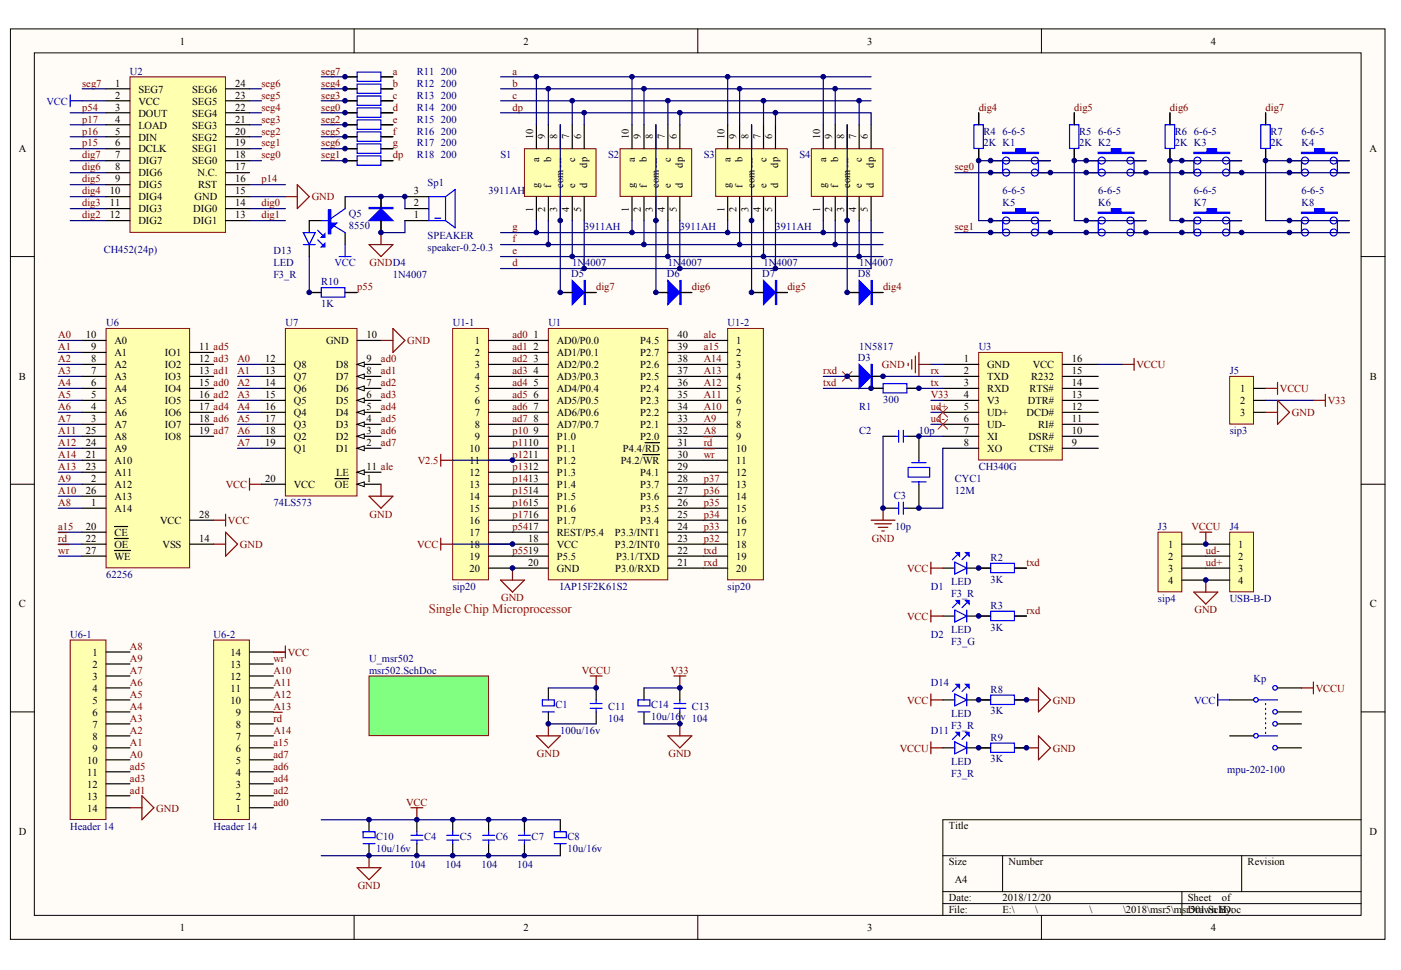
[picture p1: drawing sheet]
# Altium schematic sheet msr501.SchDoc
size A4

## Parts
C1  100u/16v  [rb.1/.2]
C2  value 10p  [CAP010805]  (hidden comment: CAP)
C3  value 10p  [CAP010805]  (hidden comment: CAP)
C4  104  [CAP010805]
C5  104  [CAP010805]
C6  104  [CAP010805]
C7  104  [CAP010805]
C8  value 10u/16v  [rb.1/.2]  (hidden comment: 100u/16v)
C10  value 10u/16v  [rb.1/.2]  (hidden comment: 100u/16v)
C11  104  [CAP010805]
C13  104  [CAP010805]
C14  10u/16v  [rb.1/.2]
CYC1  value 12M  [cyc-rad]  (hidden comment: 12Mhz)
D1  LED  value F3_R  [led-3]
D2  LED  value F3_G  [led-3]
D3  value 1N5817  [smc03]  (hidden comment: sma03)
D4  value 1N4007  [smc03]  (hidden comment: sma03)
D5  value 1N4007  [smc03]  (hidden comment: sma03)
D6  value 1N4007  [smc03]  (hidden comment: sma03)
D7  value 1N4007  [smc03]  (hidden comment: sma03)
D8  value 1N4007  [smc03]  (hidden comment: sma03)
D11  LED  value F3_R  [led-3]
D13  LED  value F3_R  [led-3]
D14  LED  value F3_R  [led-3]
J3  value sip4  [SIP4]  (hidden comment: USB-a)
J4  value USB-B-D  [USB_b]
J5  value sip3  [SIP3]  (hidden comment: CON3)
K1  6-6-5  [pb6_6]
K2  6-6-5  [pb6_6]
K3  6-6-5  [pb6_6]
K4  6-6-5  [pb6_6]
K5  6-6-5  [pb6_6]
K6  6-6-5  [pb6_6]
K7  6-6-5  [pb6_6]
K8  6-6-5  [pb6_6]
Kp  value mpu-202-100  [DPDT-6]  (hidden comment: SW-DPDT)
Q5  8550  [to-92a]
R1  value 300  [a038050]  (hidden comment: Res2)
R2  value 3K  [a038050]  (hidden comment: Res2)
R3  value 3K  [a038050]  (hidden comment: Res2)
R4  value 2K  [a038050]  (hidden comment: Res2)
R5  value 2K  [a038050]  (hidden comment: Res2)
R6  value 2K  [a038050]  (hidden comment: Res2)
R7  value 2K  [a038050]  (hidden comment: Res2)
R8  value 3K  [a038050]  (hidden comment: Res2)
R9  value 3K  [a038050]  (hidden comment: Res2)
R10  value 1K  [a038050]  (hidden comment: Res2)
R11  value 200  [a038050]  (hidden comment: Res2)
R12  value 200  [a038050]  (hidden comment: Res2)
R13  value 200  [a038050]  (hidden comment: Res2)
R14  value 200  [a038050]  (hidden comment: Res2)
R15  value 200  [a038050]  (hidden comment: Res2)
R16  value 200  [a038050]  (hidden comment: Res2)
R17  value 200  [a038050]  (hidden comment: Res2)
R18  value 200  [a038050]  (hidden comment: Res2)
S1  3911AH  [LED10s]
S2  3911AH  [LED10s]
S3  3911AH  [LED10s]
S4  3911AH  [LED10s]
Sp1  SPEAKER  value speaker-0.2-0.3  [sp0.23]
U1  value IAP15F2K61S2  [DIP40]  (hidden comment: 单片机IAP15F2K61S2)
U1-1  value sip20  [HDR1X20]  (hidden comment: Header 20)
U1-2  value sip20  [HDR1X20]  (hidden comment: Header 20)
U2  value CH452(24p)  [dip24]  (hidden comment: CH451)
U3  CH340G  [SOP-16]
U6  62256  [62256]
U6-1  Header 14  [HDR1X14C]
U6-2  Header 14  [HDR1X14C]
U7  value 74LS573  [DIP20]  (hidden comment: DM74LS573N)

## Sub-sheets
U_msr502 = msr502.SchDoc: no entries

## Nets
GND: C1.1 C2.2 C3.2 C4.2 C5.2 C6.2 C7.2 C8.1 C10.1 C11.2 C13.2 C14.1 D4.2 D4.4 J3.4 J4.4 J5.3 R8.1 R8.3 R9.1 R9.3 Sp1.1 U1.20(GND) U1-1.20 U2.15(GND) U3.1(GND) U6.14(VSS) U6-1.14 U7.1(~{OE}) U7.10(GND)
p12: U1.11(P1.2) U1-1.11  [also labelled V2.5]
V33: C13.1 C14.2 J5.2 U3.4(V3)
VCC: C4.1 C5.1 C6.1 C7.1 C8.2 C10.2 D1.1 D2.1 D14.1 Kp.2 Q5.1(E) U1.18(VCC) U1-1.18 U2.2(VCC) U6.28(VCC) U6-2.14 U7.20(VCC)
VCCU: C1.2 C11.1 D11.1 J3.1 J4.1 J5.1 Kp.1 U3.16(VCC)
a: R11.1 R11.3 S1.10(a) S2.10(a) S3.10(a) S4.10(a)
A0: U6.10(A0) U6-1.10 U7.12(Q8)
A1: U6.9(A1) U6-1.9 U7.13(Q7)
A2: U6.8(A2) U6-1.8 U7.14(Q6)
A3: U6.7(A3) U6-1.7 U7.15(Q5)
A4: U6.6(A4) U6-1.6 U7.16(Q4)
A5: U6.5(A5) U6-1.5 U7.17(Q3)
A6: U6.4(A6) U6-1.4 U7.18(Q2)
A7: U6.3(A7) U6-1.3 U7.19(Q1)
A8: U1.32(P2.0) U1-2.9 U6.1(A14) U6-1.1
A9: U1.33(P2.1) U1-2.8 U6.2(A12) U6-1.2
A10: U1.34(P2.2) U1-2.7 U6.26(A13) U6-2.12
A11: U1.35(P2.3) U1-2.6 U6.25(A8) U6-2.11
A12: U1.36(P2.4) U1-2.5 U6.24(A9) U6-2.10
A13: U1.37(P2.5) U1-2.4 U6.23(A11) U6-2.9
A14: U1.38(P2.6) U1-2.3 U6.21(A10) U6-2.7
a15: U1.39(P2.7) U1-2.2 U6.20(~{CE}) U6-2.6
ad0: U1.1(AD0/P0.0) U1-1.1 U6.15(IO4) U6-2.1 U7.9(D8)
ad1: U1.2(AD1/P0.1) U1-1.2 U6.13(IO3) U6-1.13 U7.8(D7)
ad2: U1.3(AD2/P0.2) U1-1.3 U6.16(IO5) U6-2.2 U7.7(D6)
ad3: U1.4(AD3/P0.3) U1-1.4 U6.12(IO2) U6-1.12 U7.6(D5)
ad4: U1.5(AD4/P0.4) U1-1.5 U6.17(IO6) U6-2.3 U7.5(D4)
ad5: U1.6(AD5/P0.5) U1-1.6 U6.11(IO1) U6-1.11 U7.4(D3)
ad6: U1.7(AD6/P0.6) U1-1.7 U6.18(IO7) U6-2.4 U7.3(D2)
ad7: U1.8(AD7/P0.7) U1-1.8 U6.19(IO8) U6-2.5 U7.2(D1)
ale: U1.40(P4.5) U1-2.1 U7.11(LE)
b: R12.1 R12.3 S1.9(b) S2.9(b) S3.9(b) S4.9(b)
c: R13.1 R13.3 S1.7(c) S2.7(c) S3.7(c) S4.7(c)
d: R14.1 R14.3 S1.5(d) S2.5(d) S3.5(d) S4.5(d)
dig0: U2.14(DIG0)
dig1: U2.13(DIG1)
dig2: U2.12(DIG2)
dig3: U2.11(DIG3)
dig4: D8.1 D8.3 R4.2 R4.4 U2.10(DIG4)
dig5: D7.1 D7.3 R5.2 R5.4 U2.9(DIG5)
dig6: D6.1 D6.3 R6.2 R6.4 U2.8(DIG6)
dig7: D5.1 D5.3 R7.2 R7.4 U2.7(DIG7)
dp: R18.1 R18.3 S1.6(dp) S2.6(dp) S3.6(dp) S4.6(dp)
e: R15.1 R15.3 S1.4(e) S2.4(e) S3.4(e) S4.4(e)
f: R16.1 R16.3 S1.2(f) S2.2(f) S3.2(f) S4.2(f)
g: R17.1 R17.3 S1.1(g) S2.1(g) S3.1(g) S4.1(g)
p10: U1.9(P1.0) U1-1.9
p11: U1.10(P1.1) U1-1.10
p13: U1.12(P1.3) U1-1.12
p14: U1.13(P1.4) U1-1.13 U2.16(RST)
p15: U1.14(P1.5) U1-1.14 U2.6(DCLK)
p16: U1.15(P1.6) U1-1.15 U2.5(DIN)
p17: U1.16(P1.7) U1-1.16 U2.4(LOAD)
p32: U1.23(P3.2/INT0) U1-2.18
p33: U1.24(P3.3/INT1) U1-2.17
p34: U1.25(P3.4) U1-2.16
p35: U1.26(P3.5) U1-2.15
p36: U1.27(P3.6) U1-2.14
p37: U1.28(P3.7) U1-2.13
p54: U1.17(REST/P5.4) U1-1.17 U2.3(DOUT)
p55: R10.1 R10.3 U1.19(P5.5) U1-1.19
~{rd}: U1.31(P4.4/~{RD}) U1-2.10 U6.22(~{OE}) U6-2.8
rx: D3.1 D3.3 U3.2(TXD)
rxd: D3.2 D3.4 R3.1 R3.3 U1.21(P3.0/RXD) U1-2.20
seg0: K1.2 K1.3 K2.2 K2.3 K3.2 K3.3 K4.2 K4.3 R14.2 R14.4 U2.18(SEG0)
seg1: K5.2 K5.3 K6.2 K6.3 K7.2 K7.3 K8.2 K8.3 R18.2 R18.4 U2.19(SEG1)
seg2: R15.2 R15.4 U2.20(SEG2)
seg3: R13.2 R13.4 U2.21(SEG3)
seg4: R12.2 R12.4 U2.22(SEG4)
seg5: R16.2 R16.4 U2.23(SEG5)
seg6: R17.2 R17.4 U2.24(SEG6)
seg7: R11.2 R11.4 U2.1(SEG7)
tx: R1.1 R1.3 U3.3(RXD)
txd: R1.2 R1.4 R2.1 R2.3 U1.22(P3.1/TXD) U1-2.19
ud+: J3.3 J4.3 U3.5(UD+)
ud-: J3.2 J4.2 U3.6(UD-)
~{wr}: U1.30(P4.2/~{WR}) U1-2.11 U6.27(~{WE}) U6-2.13
NetC2_1: C2.1 CYC1.2 U3.7(XI)
NetC3_1: C3.1 CYC1.1 U3.8(XO)
NetD1_2: D1.2 R2.2 R2.4
NetD2_2: D2.2 R3.2 R3.4
NetD4_1: D4.1 D4.3 Q5.3(C) Sp1.2 Sp1.3
NetD5_2: D5.2 D5.4 S1.3(com) S1.8(---)
NetD6_2: D6.2 D6.4 S2.3(com) S2.8(---)
NetD7_2: D7.2 D7.4 S3.3(com) S3.8(---)
NetD8_2: D8.2 D8.4 S4.3(com) S4.8(---)
NetD11_2: D11.2 R9.2 R9.4
NetD13_1: D13.1 Q5.2(B)
NetD13_2: D13.2 R10.2 R10.4
NetD14_2: D14.2 R8.2 R8.4
NetK1_1: K1.1 K1.4 K5.1 K5.4 R4.1 R4.3
NetK2_1: K2.1 K2.4 K6.1 K6.4 R5.1 R5.3
NetK3_1: K3.1 K3.4 K7.1 K7.4 R6.1 R6.3
NetK4_1: K4.1 K4.4 K8.1 K8.4 R7.1 R7.3
NetU1_29: U1.29(P4.1) U1-2.12

Not connected (* = marked no-connect by the designer): Kp 3 4 5 6; U2 17(N.C.); U3 9(CTS#) 10(DSR#) 11(RI#) 12(DCD#) 13(DTR#) 14(RTS#) 15(R232)

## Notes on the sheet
- Single Chip Microprocessor
